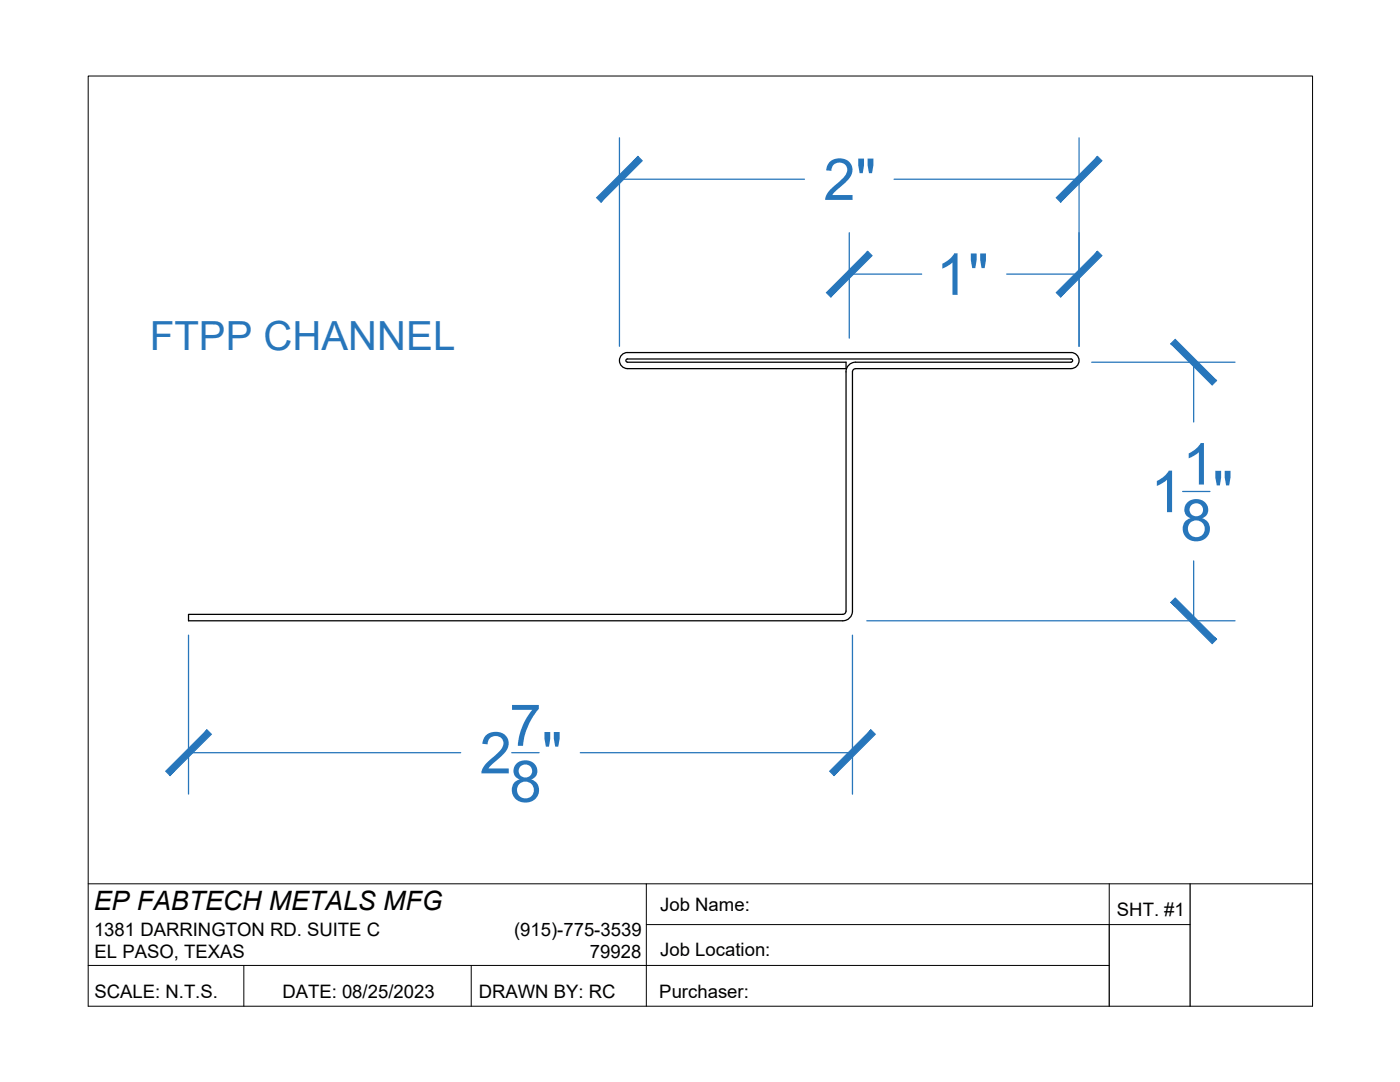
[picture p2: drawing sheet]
<svg xmlns="http://www.w3.org/2000/svg" width="279mm" height="216mm" viewBox="0 0 279 216" stroke-linecap="round" stroke-linejoin="round" font-family="sans-serif">
<!-- layer: 0 -->
<path d="M17.6 15.2h244.3v185.6h-244.3zM17.6 176.4h111.4v24.4M129 176.4h132.9M221.4 176.4v8.1M17.6 192.6h203.8M48.7 192.6v8.2M94 192.6v8.2M129 184.5h108.5" fill="none" stroke="#000" stroke-width=".2"/>
<path d="M125.2 71.6a.32 .32 0 0 0-.3 .3 .32 .32 0 0 0 .3 .4M125.2 71.6h88.6M170.8 72.3a1.91 1.91 0 0 0-2 1.9v47.7a.66 .66 0 0 1-.6 .7h-130.6v1.3h130.6a1.93 1.93 0 0 0 1.9-2v-47.7a.64 .64 0 0 1 .7-.6l42.9-.1a1.6 1.6 0 0 0 1.6-1.5 1.6 1.6 0 0 0-1.5-1.6l-88.6-.1a1.6 1.6 0 0 0-1.6 1.6 1.6 1.6 0 0 0 1.6 1.6l43.6 .1v-1.3h-43.6M170.8 72.3h43M213.7 71.6a.32 .32 0 0 1 .4 .3 .32 .32 0 0 1-.4 .4M237.5 176.4v24.4M221.4 184.5v16.3" fill="none" stroke="#000" stroke-width=".25"/>
<g fill="none" stroke="#2776bb" stroke-width=".25">
<path d="M123.6 27.5v41.6M123.6 35.8h36.9M178.4 35.8h36.9M215.3 27.5v41.6M169.5 46.4v21.1M169.5 54.7h14.4M200.9 54.7h14.4M217.9 72.3h28.6M238.2 72.3v11.9M236 98.1h5.5M238.2 111.9v12M37.6 126.7v31.8"/>
<path d="M170.1 126.7v31.8M173 123.9h73.5M37.6 150.2h54.3M102.1 150.2h5.5M115.8 150.2h54.3"/>
</g>
<g fill="#2776bb" stroke="#2776bb" stroke-width=".2">
<path d="M41.3 145.6l-7.4 9.2 8.3-8.3zM41.3 145.6l-7.4 9.2-.8-.9z"/>
<path d="M165.6 153.9l.8 .9 7.4-9.2zM173.8 145.6l.9 .9-8.3 8.3z"/>
<path d="M210.8 39.5l.9 .8 7.3-9.1zM219 31.2l.9 .9-8.2 8.2z"/>
<path d="M127.3 31.2l-7.4 9.1 8.3-8.2zM119.1 39.5l8.2-8.3-7.4 9.1z"/>
<path d="M210.8 58.4l.9 .9 7.3-9.2zM219 50.1l.9 .9-8.2 8.3z"/>
<path d="M173.2 50.1l-7.4 9.2 8.3-8.3zM173.2 50.1l-7.4 9.2-.9-.9z"/>
<path d="M233.7 68.6l8.2 8.2 .9-.8zM233.7 68.6l.8-.9 8.3 8.3z"/>
<path d="M234.5 119.3l-.8 .9 9.1 7.4zM233.7 120.2l9.1 7.4-.9 .8z"/>
</g>
<g font-size="11.5" fill="#2776bb">
<text x="164.3" y="39.9">2&quot;</text>
<text x="186.8" y="58.8">1&quot;</text>
<text x="236" y="96.7">1</text>
<text x="229.6" y="102.2">1 &quot;</text>
<text x="235.6" y="107.9">8</text>
<text x="101.6" y="148.8">7</text>
<text x="95.7" y="154.3">2 &quot;</text>
<text x="101.7" y="160">8</text>
</g>
<text font-size="8" fill="#2776bb" x="29.9" y="69.9">FTPP CHANNEL</text>
<text font-size="5.3" x="18.7" y="181.7">EP FABTECH METALS MFG</text>
<g font-size="3.7">
<text x="131.8" y="181.7">Job Name:</text>
<text x="222.9" y="182.8">SHT. #1</text>
<text x="18.8" y="186.7">1381 DARRINGTON RD. SUITE C</text>
<text x="18.9" y="191.2">EL PASO, TEXAS</text>
<text x="102.6" y="186.7">(915)-775-3539</text>
<text x="117.7" y="191.2">79928</text>
<text x="131.8" y="190.8">Job Location:</text>
<text x="18.8" y="199.1">SCALE: N.T.S.</text>
<text x="56.3" y="199.1">DATE: 08/25/2023</text>
<text x="95.5" y="199.1">DRAWN BY: RC</text>
<text x="131.6" y="199.1">Purchaser:</text>
</g>
</svg>
